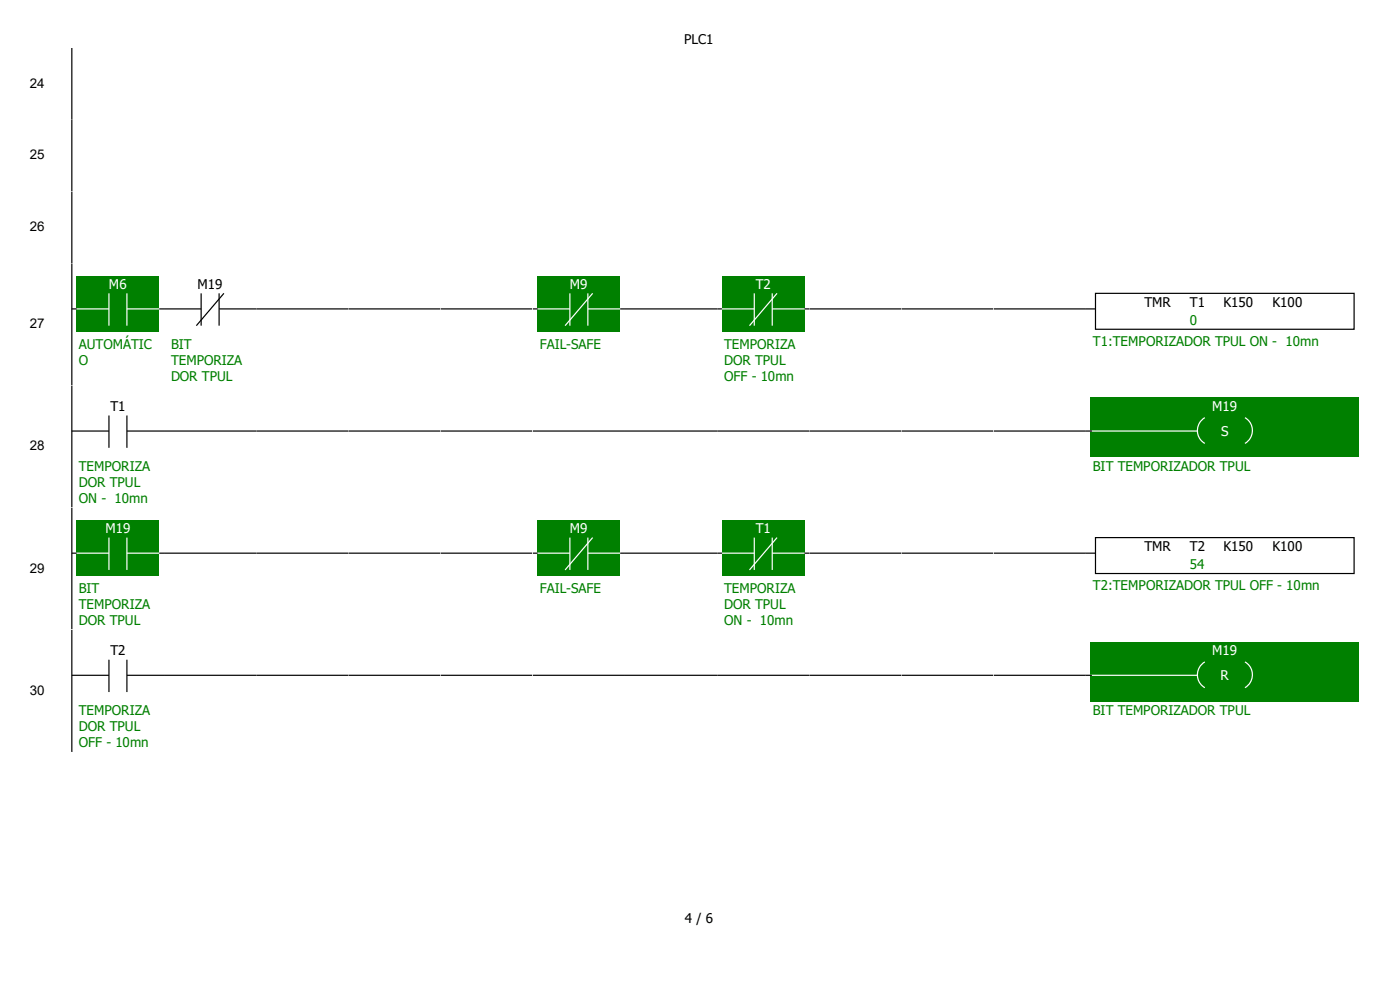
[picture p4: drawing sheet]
<svg xmlns="http://www.w3.org/2000/svg" width="297mm" height="210mm" viewBox="0 0 297 210" stroke-linecap="round" stroke-linejoin="round" font-family="sans-serif">
<path d="M15.2 10.2v15.2" fill="none" stroke="#000" stroke-width=".25"/>
<g fill="#fff">
<path d="M34.8 10.2h195.6v15.2h-195.6z" fill-rule="evenodd"/>
<path d="M230.4 10.2h58.9v15.2h-58.9zM.3 25.4h15.2v15.2h-15.2z" fill-rule="evenodd"/>
</g>
<path d="M15.2 25.4h19.6v15.2h-19.6z" fill="#fff"/>
<path d="M15.2 25.4v15.2" fill="none" stroke="#000" stroke-width=".25"/>
<g fill="#fff">
<path d="M34.8 25.4h195.6v15.2h-195.6z" fill-rule="evenodd"/>
<path d="M230.4 25.4h58.9v15.2h-58.9zM.3 40.6h15.2v15.3h-15.2z" fill-rule="evenodd"/>
</g>
<path d="M15.2 40.6h19.6v15.3h-19.6z" fill="#fff"/>
<path d="M15.2 40.6v15.3" fill="none" stroke="#000" stroke-width=".25"/>
<g fill="#fff">
<path d="M34.8 40.6h195.6v15.3h-195.6z" fill-rule="evenodd"/>
<path d="M230.4 40.6h58.9v15.3h-58.9zM.3 55.9h15.2v25.9h-15.2z" fill-rule="evenodd"/>
</g>
<path d="M15.2 55.9h19.6v25.9h-19.6z" fill="#fff"/>
<path d="M16.3 58.7h17.5v11.7h-17.5z" fill="#008000"/>
<path d="M15.2 65.5h7.9M23.1 62.2v6.9M26.9 65.5h7.9M26.9 62.2v6.9" fill="none" stroke="#fff" stroke-width=".25"/>
<path d="M15.2 55.9v25.9M15.2 65.5h1.1M33.8 65.5h1" fill="none" stroke="#000" stroke-width=".25"/>
<path d="M34.8 55.9h19.6v25.9h-19.6z" fill="#fff"/>
<path d="M34.8 65.5h7.9M42.7 62.2v6.9M46.5 65.5h7.9M46.5 62.2v6.9M47.5 62.2l-5.8 6.9" fill="none" stroke="#000" stroke-width=".25"/>
<path d="M54.4 55.9h19.5v25.9h-19.5z" fill="#fff"/>
<path d="M54.4 65.5h19.5" fill="none" stroke="#000" stroke-width=".25"/>
<path d="M73.9 55.9h19.6v25.9h-19.6z" fill="#fff"/>
<path d="M73.9 65.5h19.6" fill="none" stroke="#000" stroke-width=".25"/>
<path d="M93.5 55.9h19.5v25.9h-19.5z" fill="#fff"/>
<path d="M93.5 65.5h19.5" fill="none" stroke="#000" stroke-width=".25"/>
<path d="M113 55.9h19.6v25.9h-19.6z" fill="#fff"/>
<path d="M114 58.7h17.6v11.7h-17.6z" fill="#008000"/>
<path d="M113 65.5h7.9M120.9 62.2v6.9M124.7 65.5h7.9M124.7 62.2v6.9M125.7 62.2l-5.8 6.9" fill="none" stroke="#fff" stroke-width=".25"/>
<path d="M113 65.5h1M131.6 65.5h1" fill="none" stroke="#000" stroke-width=".25"/>
<path d="M132.6 55.9h19.5v25.9h-19.5z" fill="#fff"/>
<path d="M132.6 65.5h19.5" fill="none" stroke="#000" stroke-width=".25"/>
<path d="M152.1 55.9h19.6v25.9h-19.6z" fill="#fff"/>
<path d="M153.2 58.7h17.5v11.7h-17.5z" fill="#008000"/>
<path d="M152.1 65.5h7.9M160 62.2v6.9M163.8 65.5h7.9M163.8 62.2v6.9M164.8 62.2l-5.8 6.9" fill="none" stroke="#fff" stroke-width=".25"/>
<path d="M152.1 65.5h1.1M170.7 65.5h1" fill="none" stroke="#000" stroke-width=".25"/>
<path d="M171.7 55.9h19.6v25.9h-19.6z" fill="#fff"/>
<path d="M171.7 65.5h19.6" fill="none" stroke="#000" stroke-width=".25"/>
<path d="M191.3 55.9h19.5v25.9h-19.5z" fill="#fff"/>
<path d="M191.3 65.5h19.5" fill="none" stroke="#000" stroke-width=".25"/>
<path d="M210.8 55.9h19.6v25.9h-19.6z" fill="#fff"/>
<path d="M210.8 65.5h19.6" fill="none" stroke="#000" stroke-width=".25"/>
<path d="M230.4 55.9h58.9v25.9h-58.9z" fill="#fff"/>
<path d="M230.4 65.5h2M232.4 62.2h54.9v7.6h-54.9z" fill="none" stroke="#000" stroke-width=".25"/>
<g fill="#fff">
<path d="M.3 81.8h15.2v25.9h-15.2z"/>
<path d="M15.2 81.8h19.6v25.9h-19.6z"/>
</g>
<path d="M15.2 91.4h7.9M15.2 81.8v25.9M23.1 88.1v6.9M26.9 91.4h7.9M26.9 88.1v6.9" fill="none" stroke="#000" stroke-width=".25"/>
<path d="M34.8 81.8h19.6v25.9h-19.6z" fill="#fff"/>
<path d="M34.8 91.4h19.6" fill="none" stroke="#000" stroke-width=".25"/>
<path d="M54.4 81.8h19.5v25.9h-19.5z" fill="#fff"/>
<path d="M54.4 91.4h19.5" fill="none" stroke="#000" stroke-width=".25"/>
<path d="M73.9 81.8h19.6v25.9h-19.6z" fill="#fff"/>
<path d="M73.9 91.4h19.6" fill="none" stroke="#000" stroke-width=".25"/>
<path d="M93.5 81.8h19.5v25.9h-19.5z" fill="#fff"/>
<path d="M93.5 91.4h19.5" fill="none" stroke="#000" stroke-width=".25"/>
<path d="M113 81.8h19.6v25.9h-19.6z" fill="#fff"/>
<path d="M113 91.4h19.6" fill="none" stroke="#000" stroke-width=".25"/>
<path d="M132.6 81.8h19.5v25.9h-19.5z" fill="#fff"/>
<path d="M132.6 91.4h19.5" fill="none" stroke="#000" stroke-width=".25"/>
<path d="M152.1 81.8h19.6v25.9h-19.6z" fill="#fff"/>
<path d="M152.1 91.4h19.6" fill="none" stroke="#000" stroke-width=".25"/>
<path d="M171.7 81.8h19.6v25.9h-19.6z" fill="#fff"/>
<path d="M171.7 91.4h19.6" fill="none" stroke="#000" stroke-width=".25"/>
<path d="M191.3 81.8h19.5v25.9h-19.5z" fill="#fff"/>
<path d="M191.3 91.4h19.5" fill="none" stroke="#000" stroke-width=".25"/>
<path d="M210.8 81.8h19.6v25.9h-19.6z" fill="#fff"/>
<path d="M210.8 91.4h19.6" fill="none" stroke="#000" stroke-width=".25"/>
<path d="M230.4 81.8h58.9v25.9h-58.9z" fill="#fff"/>
<path d="M231.4 84.3h56.9v12.7h-56.9z" fill="#008000"/>
<path d="M230.4 91.4h23.6M255.6 88.6a3.2 3.2 0 0 0 0 5.5M264.1 88.6a3.2 3.2 0 0 1 0 5.5" fill="none" stroke="#fff" stroke-width=".25"/>
<path d="M230.4 91.4h1.2" fill="none" stroke="#000" stroke-width=".25"/>
<g fill="#fff">
<path d="M.3 107.7h15.2v25.9h-15.2z"/>
<path d="M15.2 107.7h19.6v25.9h-19.6z"/>
</g>
<path d="M16.3 110.5h17.5v11.7h-17.5z" fill="#008000"/>
<path d="M15.2 117.3h7.9M23.1 114v6.9M26.9 117.3h7.9M26.9 114v6.9" fill="none" stroke="#fff" stroke-width=".25"/>
<path d="M15.2 117.3h1.1M15.2 107.7v25.9M33.8 117.3h1" fill="none" stroke="#000" stroke-width=".25"/>
<path d="M34.8 107.7h19.6v25.9h-19.6z" fill="#fff"/>
<path d="M34.8 117.3h19.6" fill="none" stroke="#000" stroke-width=".25"/>
<path d="M54.4 107.7h19.5v25.9h-19.5z" fill="#fff"/>
<path d="M54.4 117.3h19.5" fill="none" stroke="#000" stroke-width=".25"/>
<path d="M73.9 107.7h19.6v25.9h-19.6z" fill="#fff"/>
<path d="M73.9 117.3h19.6" fill="none" stroke="#000" stroke-width=".25"/>
<path d="M93.5 107.7h19.5v25.9h-19.5z" fill="#fff"/>
<path d="M93.5 117.3h19.5" fill="none" stroke="#000" stroke-width=".25"/>
<path d="M113 107.7h19.6v25.9h-19.6z" fill="#fff"/>
<path d="M114 110.5h17.6v11.7h-17.6z" fill="#008000"/>
<path d="M113 117.3h7.9M120.9 114v6.9M124.7 117.3h7.9M124.7 114v6.9M125.7 114l-5.8 6.9" fill="none" stroke="#fff" stroke-width=".25"/>
<path d="M113 117.3h1M131.6 117.3h1" fill="none" stroke="#000" stroke-width=".25"/>
<path d="M132.6 107.7h19.5v25.9h-19.5z" fill="#fff"/>
<path d="M132.6 117.3h19.5" fill="none" stroke="#000" stroke-width=".25"/>
<path d="M152.1 107.7h19.6v25.9h-19.6z" fill="#fff"/>
<path d="M153.2 110.5h17.5v11.7h-17.5z" fill="#008000"/>
<path d="M152.1 117.3h7.9M160 114v6.9M163.8 117.3h7.9M163.8 114v6.9M164.8 114l-5.8 6.9" fill="none" stroke="#fff" stroke-width=".25"/>
<path d="M152.1 117.3h1.1M170.7 117.3h1" fill="none" stroke="#000" stroke-width=".25"/>
<path d="M171.7 107.7h19.6v25.9h-19.6z" fill="#fff"/>
<path d="M171.7 117.3h19.6" fill="none" stroke="#000" stroke-width=".25"/>
<path d="M191.3 107.7h19.5v25.9h-19.5z" fill="#fff"/>
<path d="M191.3 117.3h19.5" fill="none" stroke="#000" stroke-width=".25"/>
<path d="M210.8 107.7h19.6v25.9h-19.6z" fill="#fff"/>
<path d="M210.8 117.3h19.6" fill="none" stroke="#000" stroke-width=".25"/>
<path d="M230.4 107.7h58.9v25.9h-58.9z" fill="#fff"/>
<path d="M230.4 117.3h2M232.4 114h54.9v7.7h-54.9z" fill="none" stroke="#000" stroke-width=".25"/>
<g fill="#fff">
<path d="M.3 133.6h15.2v25.9h-15.2z"/>
<path d="M15.2 133.6h19.6v25.9h-19.6z"/>
</g>
<path d="M15.2 133.6v25.9M23.1 140v6.8M26.9 140v6.8M15.2 143.3h7.9M26.9 143.3h7.9" fill="none" stroke="#000" stroke-width=".25"/>
<path d="M34.8 133.6h19.6v25.9h-19.6z" fill="#fff"/>
<path d="M34.8 143.3h19.6" fill="none" stroke="#000" stroke-width=".25"/>
<path d="M54.4 133.6h19.5v25.9h-19.5z" fill="#fff"/>
<path d="M54.4 143.3h19.5" fill="none" stroke="#000" stroke-width=".25"/>
<path d="M73.9 133.6h19.6v25.9h-19.6z" fill="#fff"/>
<path d="M73.9 143.3h19.6" fill="none" stroke="#000" stroke-width=".25"/>
<path d="M93.5 133.6h19.5v25.9h-19.5z" fill="#fff"/>
<path d="M93.5 143.3h19.5" fill="none" stroke="#000" stroke-width=".25"/>
<path d="M113 133.6h19.6v25.9h-19.6z" fill="#fff"/>
<path d="M113 143.3h19.6" fill="none" stroke="#000" stroke-width=".25"/>
<path d="M132.6 133.6h19.5v25.9h-19.5z" fill="#fff"/>
<path d="M132.6 143.3h19.5" fill="none" stroke="#000" stroke-width=".25"/>
<path d="M152.1 133.6h19.6v25.9h-19.6z" fill="#fff"/>
<path d="M152.1 143.3h19.6" fill="none" stroke="#000" stroke-width=".25"/>
<path d="M171.7 133.6h19.6v25.9h-19.6z" fill="#fff"/>
<path d="M171.7 143.3h19.6" fill="none" stroke="#000" stroke-width=".25"/>
<path d="M191.3 133.6h19.5v25.9h-19.5z" fill="#fff"/>
<path d="M191.3 143.3h19.5" fill="none" stroke="#000" stroke-width=".25"/>
<path d="M210.8 133.6h19.6v25.9h-19.6z" fill="#fff"/>
<path d="M210.8 143.3h19.6" fill="none" stroke="#000" stroke-width=".25"/>
<path d="M230.4 133.6h58.9v25.9h-58.9z" fill="#fff"/>
<path d="M231.4 136.1h56.9v12.7h-56.9z" fill="#008000"/>
<path d="M230.4 143.3h23.6M255.6 140.4a3.2 3.2 0 0 0 0 5.5M264.1 140.4a3.2 3.2 0 0 1 0 5.5" fill="none" stroke="#fff" stroke-width=".25"/>
<path d="M230.4 143.3h1.2" fill="none" stroke="#000" stroke-width=".25"/>
<g fill="#fff">
<path d="M0 0h296.9v10.2h-296.9z"/>
<path d="M0 179.6h296.9v30.4h-296.9z"/>
</g>
<g font-size="2.8">
<text x="145.2" y="9.2">PLC1</text>
<text x="6.3" y="18.6">24</text>
<text x="6.3" y="33.8">25</text>
<text x="6.3" y="49.1">26</text>
<text x="41.9" y="61.3">M19</text>
<text x="242.8" y="65.1">TMR</text>
<text x="252.4" y="65.1">T1</text>
<text x="259.5" y="65.1">K150</text>
<text x="270" y="65.1">K100</text>
<text x="6.3" y="69.6">27</text>
<text x="23.4" y="87.2">T1</text>
<text x="6.3" y="95.5">28</text>
<text x="242.8" y="116.9">TMR</text>
<text x="252.4" y="116.9">T2</text>
<text x="259.5" y="116.9">K150</text>
<text x="270" y="116.9">K100</text>
<text x="6.3" y="121.5">29</text>
<text x="23.4" y="139">T2</text>
<text x="6.3" y="147.4">30</text>
<text x="145.3" y="195.8">4 / 6</text>
</g>
<g font-size="2.8" fill="#fff">
<text x="23.1" y="61.3">M6</text>
<text x="120.9" y="61.3">M9</text>
<text x="160.3" y="61.3">T2</text>
<text x="257.2" y="87.2">M19</text>
<text x="259" y="92.4">S</text>
<text x="22.4" y="113.1">M19</text>
<text x="120.9" y="113.1">M9</text>
<text x="160.3" y="113.1">T1</text>
<text x="257.2" y="139">M19</text>
<text x="259" y="144.2">R</text>
</g>
<g font-size="2.8" fill="#008000">
<text x="252.4" y="68.9">0</text>
<text x="16.7" y="74">AUTOMÁTIC</text>
<text x="16.7" y="77.3">O</text>
<text x="36.3" y="74">BIT</text>
<text x="36.3" y="77.3">TEMPORIZA</text>
<text x="114.5" y="74">FAIL-SAFE</text>
<text x="153.6" y="74">TEMPORIZA</text>
<text x="153.6" y="77.3">DOR TPUL</text>
<text x="231.9" y="73.4">T1:TEMPORIZADOR TPUL ON - 10mn</text>
<text x="36.3" y="80.8">DOR TPUL</text>
<text x="153.6" y="80.8">OFF - 10mn</text>
<text x="16.7" y="99.9">TEMPORIZA</text>
<text x="231.9" y="99.9">BIT TEMPORIZADOR TPUL</text>
<text x="16.7" y="103.3">DOR TPUL</text>
<text x="16.7" y="106.7">ON - 10mn</text>
<text x="16.7" y="125.8">BIT</text>
<text x="114.5" y="125.8">FAIL-SAFE</text>
<text x="153.6" y="125.8">TEMPORIZA</text>
<text x="231.9" y="125.3">T2:TEMPORIZADOR TPUL OFF - 10mn</text>
<text x="252.4" y="120.7">54</text>
<text x="16.7" y="129.2">TEMPORIZA</text>
<text x="153.6" y="129.2">DOR TPUL</text>
<text x="16.7" y="132.6">DOR TPUL</text>
<text x="153.6" y="132.6">ON - 10mn</text>
<text x="16.7" y="151.7">TEMPORIZA</text>
<text x="16.7" y="155.1">DOR TPUL</text>
<text x="231.9" y="151.7">BIT TEMPORIZADOR TPUL</text>
<text x="16.7" y="158.5">OFF - 10mn</text>
</g>
</svg>
